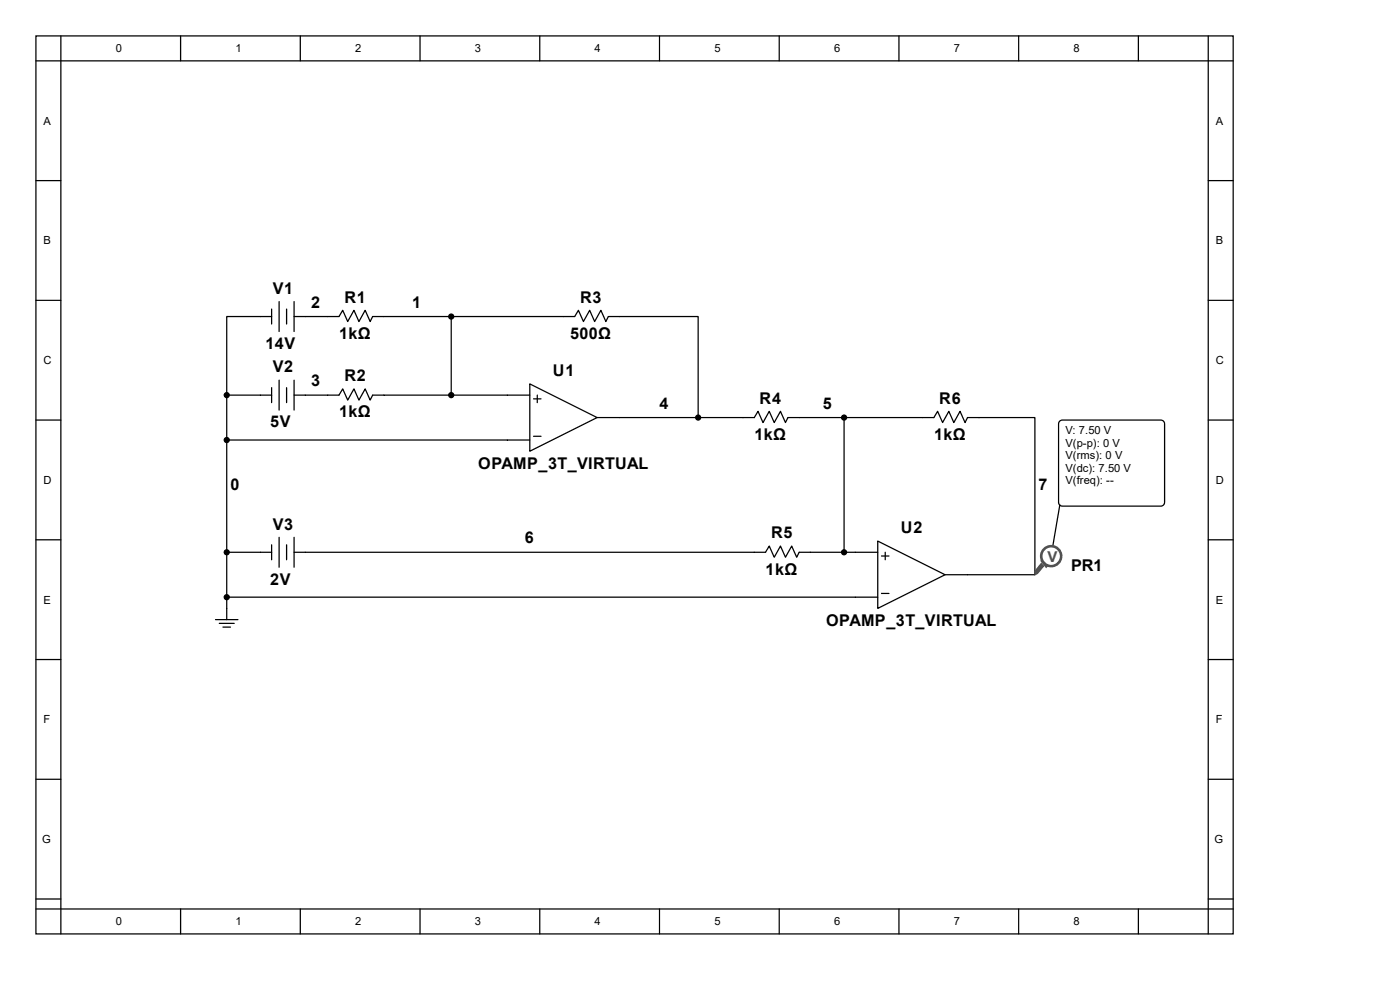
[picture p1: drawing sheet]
<svg xmlns="http://www.w3.org/2000/svg" width="297mm" height="210mm" viewBox="0 0 297 210" stroke-linecap="round" stroke-linejoin="round" font-family="sans-serif">
<g fill="none" stroke="#000" stroke-width=".26">
<path d="M7.6 7.6h254v190.5h-254zM7.6 12.9h254M12.9 7.6v190.5M38.3 7.6v5.3M63.7 7.6v5.3M89.1 7.6v5.3M114.5 7.6v5.3M139.9 7.6v5.3M165.3 7.6v5.3M190.7 7.6v5.3M216.1 7.6v5.3M241.5 7.6v5.3"/>
<path d="M256.3 7.6v190.5M7.6 38.3h5.3M256.3 38.3h5.3M7.6 63.7h5.3M57.6 67.2h-9.5v16.6M57.6 65.6v3.1M59.2 64v6.3M60.8 65.6v3.1M62.4 67.2h9.5l.8-1.4 1.1 2.4 1.3-2.4 1 2.4 1.4-2.4 1 2.4 .6-1h42.8l.8-1.4 1.1 2.4 1.3-2.4 1.1 2.4 1.3-2.4 1 2.4 .6-1h19v21.4M62.4 64v6.3M95.7 67.2v16.6M256.3 63.7h5.3"/>
<path d="M7.6 89.1h5.3M48.1 83.8h9.5M48.1 93.3h64.3M48.1 83.8v47.6M57.6 82.2v3.2M59.2 80.6v6.4M60.8 82.2v3.2M62.4 83.8h9.5l.8-1.3 1.1 2.4 1.3-2.4 1 2.4 1.4-2.4 1 2.4 .6-1.1h33.3M62.4 80.6v6.4M112.4 81.4l14.3 7.2-14.3 7.1zM113.2 92.6h1.6M113.2 84.6h1.6"/>
<path d="M114 83.8v1.6M126.7 88.6h33.3l.8-1.3 1.1 2.3 1.3-2.3 1.1 2.3 1.3-2.3 1 2.3 .6-1h30.9l.8-1.3 1.1 2.3 1.3-2.3 1.1 2.3 1.3-2.3 1 2.3 .6-1h14.3v33.3h-19.1M179.1 88.6v28.6M256.3 89.1h5.3M7.6 114.5h5.3M48.1 117.2h9.5M57.6 115.6v3.1M59.2 114v6.3M60.8 115.6v3.1M62.4 117.2h100l.8-1.4 1.1 2.4 1.3-2.4 1 2.4 1.4-2.4 1 2.4 .5-1h16.7M62.4 114v6.3M186.2 114.8l14.3 7.1-14.3 7.2z"/>
<path d="M187 118h1.6M187.8 117.2v1.5M256.3 114.5h5.3M7.6 139.9h5.3M45.7 131.4h4.8M46.5 132.2h3.2M47.3 133h1.6M48.1 126.7h138.1M187 125.9h1.6M256.3 139.9h5.3M7.6 165.3h5.3M256.3 165.3h5.3"/>
<path d="M7.6 190.7h5.3M7.6 192.8h254M38.3 192.8v5.3M63.7 192.8v5.3M89.1 192.8v5.3M114.5 192.8v5.3M139.9 192.8v5.3M165.3 192.8v5.3M190.7 192.8v5.3M216.1 192.8v5.3M241.5 192.8v5.3M256.3 190.7h5.3"/>
</g>
<g fill="#000" stroke="#000" stroke-width=".26">
<circle cx="95.7" cy="67.2" r=".53"/>
<circle cx="48.1" cy="83.8" r=".53"/>
<circle cx="48.1" cy="93.3" r=".53"/>
<circle cx="95.7" cy="83.8" r=".53"/>
<circle cx="148.1" cy="88.6" r=".53"/>
<circle cx="179.1" cy="88.6" r=".53"/>
<circle cx="48.1" cy="117.2" r=".53"/>
<circle cx="179.1" cy="117.2" r=".53"/>
<circle cx="48.1" cy="126.7" r=".53"/>
</g>
<path d="M224.8 89.3l.6-.2h20.9a.79 .79 0 0 1 .8 .8v16.7a.79 .79 0 0 1-.8 .8h-20.9a.79 .79 0 0 1-.8-.8v-16.7z" fill-rule="evenodd" fill="#fff" stroke="#000" stroke-width=".26"/>
<path d="M224.8 107.1l-1.8 10.9" fill="none" stroke="#000" stroke-width=".26"/>
<path d="M220.9 119.5l.5 .6-1.3 1.6-.5 .2v-.7z" fill-rule="evenodd" fill="#505050"/>
<path d="M220.9 119.5l.5 .6-1.3 1.6-.5 .2v-.7z" fill="none" stroke="#505050" stroke-width=".25"/>
<path d="M220.9 119h.2l1.1 1.1-.2 .3z" fill-rule="evenodd" fill="#505050"/>
<path d="M220.9 119h.2l1.1 1.1-.2 .3z" fill="none" stroke="#505050" stroke-width=".25"/>
<circle cx="223" cy="118" r="2.12" fill="#fff"/>
<circle cx="223" cy="118" r="2.12" fill="none" stroke="#505050" stroke-width=".55"/>
<g font-size="3.4">
<text x="57.9" y="62.4">V1</text>
<text x="66" y="65.2">2</text>
<text x="73.1" y="64.2">R1</text>
<text x="87.5" y="65.2">1</text>
<text x="123.1" y="64.2">R3</text>
<text x="72" y="71.9">1kΩ</text>
<text x="120.9" y="71.9">500Ω</text>
<text x="56.3" y="74">14V</text>
<text x="57.9" y="79">V2</text>
<text x="66" y="81.9">3</text>
<text x="73.1" y="80.9">R2</text>
<text x="117.3" y="79.8">U1</text>
<text x="72" y="88.5">1kΩ</text>
<text x="139.9" y="86.7">4</text>
<text x="161.2" y="85.6">R4</text>
<text x="174.5" y="86.7">5</text>
<text x="199.3" y="85.6">R6</text>
<text x="57.3" y="90.6">5V</text>
<text x="160.1" y="93.3">1kΩ</text>
<text x="198.2" y="93.3">1kΩ</text>
<text x="101.5" y="99.4">OPAMP_3T_VIRTUAL</text>
<text x="48.9" y="103.9">0</text>
<text x="220.3" y="103.9">7</text>
<text x="57.9" y="112.4">V3</text>
<text x="191.1" y="113.2">U2</text>
<text x="111.3" y="115.3">6</text>
<text x="163.6" y="114.2">R5</text>
<text x="57.3" y="124">2V</text>
<text x="162.4" y="121.9">1kΩ</text>
<text x="227.2" y="121.1">PR1</text>
<text x="175.3" y="132.7">OPAMP_3T_VIRTUAL</text>
</g>
<text font-size="3.2" fill="#505050" x="222.2" y="119.3">V</text>
<g font-size="2.4">
<text x="24.6" y="11.1">0</text>
<text x="50" y="11.1">1</text>
<text x="75.4" y="11.1">2</text>
<text x="100.8" y="11.1">3</text>
<text x="126.2" y="11.1">4</text>
<text x="151.6" y="11.1">5</text>
<text x="177" y="11.1">6</text>
<text x="202.4" y="11.1">7</text>
<text x="227.8" y="11.1">8</text>
<text x="9.2" y="26.5">A</text>
<text x="257.9" y="26.5">A</text>
<text x="9.2" y="51.9">B</text>
<text x="257.9" y="51.9">B</text>
<text x="9.2" y="77.3">C</text>
<text x="257.9" y="77.3">C</text>
<text x="226.1" y="92.1">V: 7.50 V</text>
<text x="226.1" y="94.7">V(p-p): 0 V</text>
<text x="226.1" y="97.4">V(rms): 0 V</text>
<text x="226.1" y="100">V(dc): 7.50 V</text>
<text x="9.2" y="102.7">D</text>
<text x="226.1" y="102.7">V(freq): --</text>
<text x="257.9" y="102.7">D</text>
<text x="9.2" y="128.1">E</text>
<text x="257.9" y="128.1">E</text>
<text x="9.2" y="153.5">F</text>
<text x="257.9" y="153.5">F</text>
<text x="8.9" y="178.9">G</text>
<text x="257.6" y="178.9">G</text>
<text x="24.6" y="196.3">0</text>
<text x="50" y="196.3">1</text>
<text x="75.4" y="196.3">2</text>
<text x="100.8" y="196.3">3</text>
<text x="126.2" y="196.3">4</text>
<text x="151.6" y="196.3">5</text>
<text x="177" y="196.3">6</text>
<text x="202.4" y="196.3">7</text>
<text x="227.8" y="196.3">8</text>
</g>
</svg>
